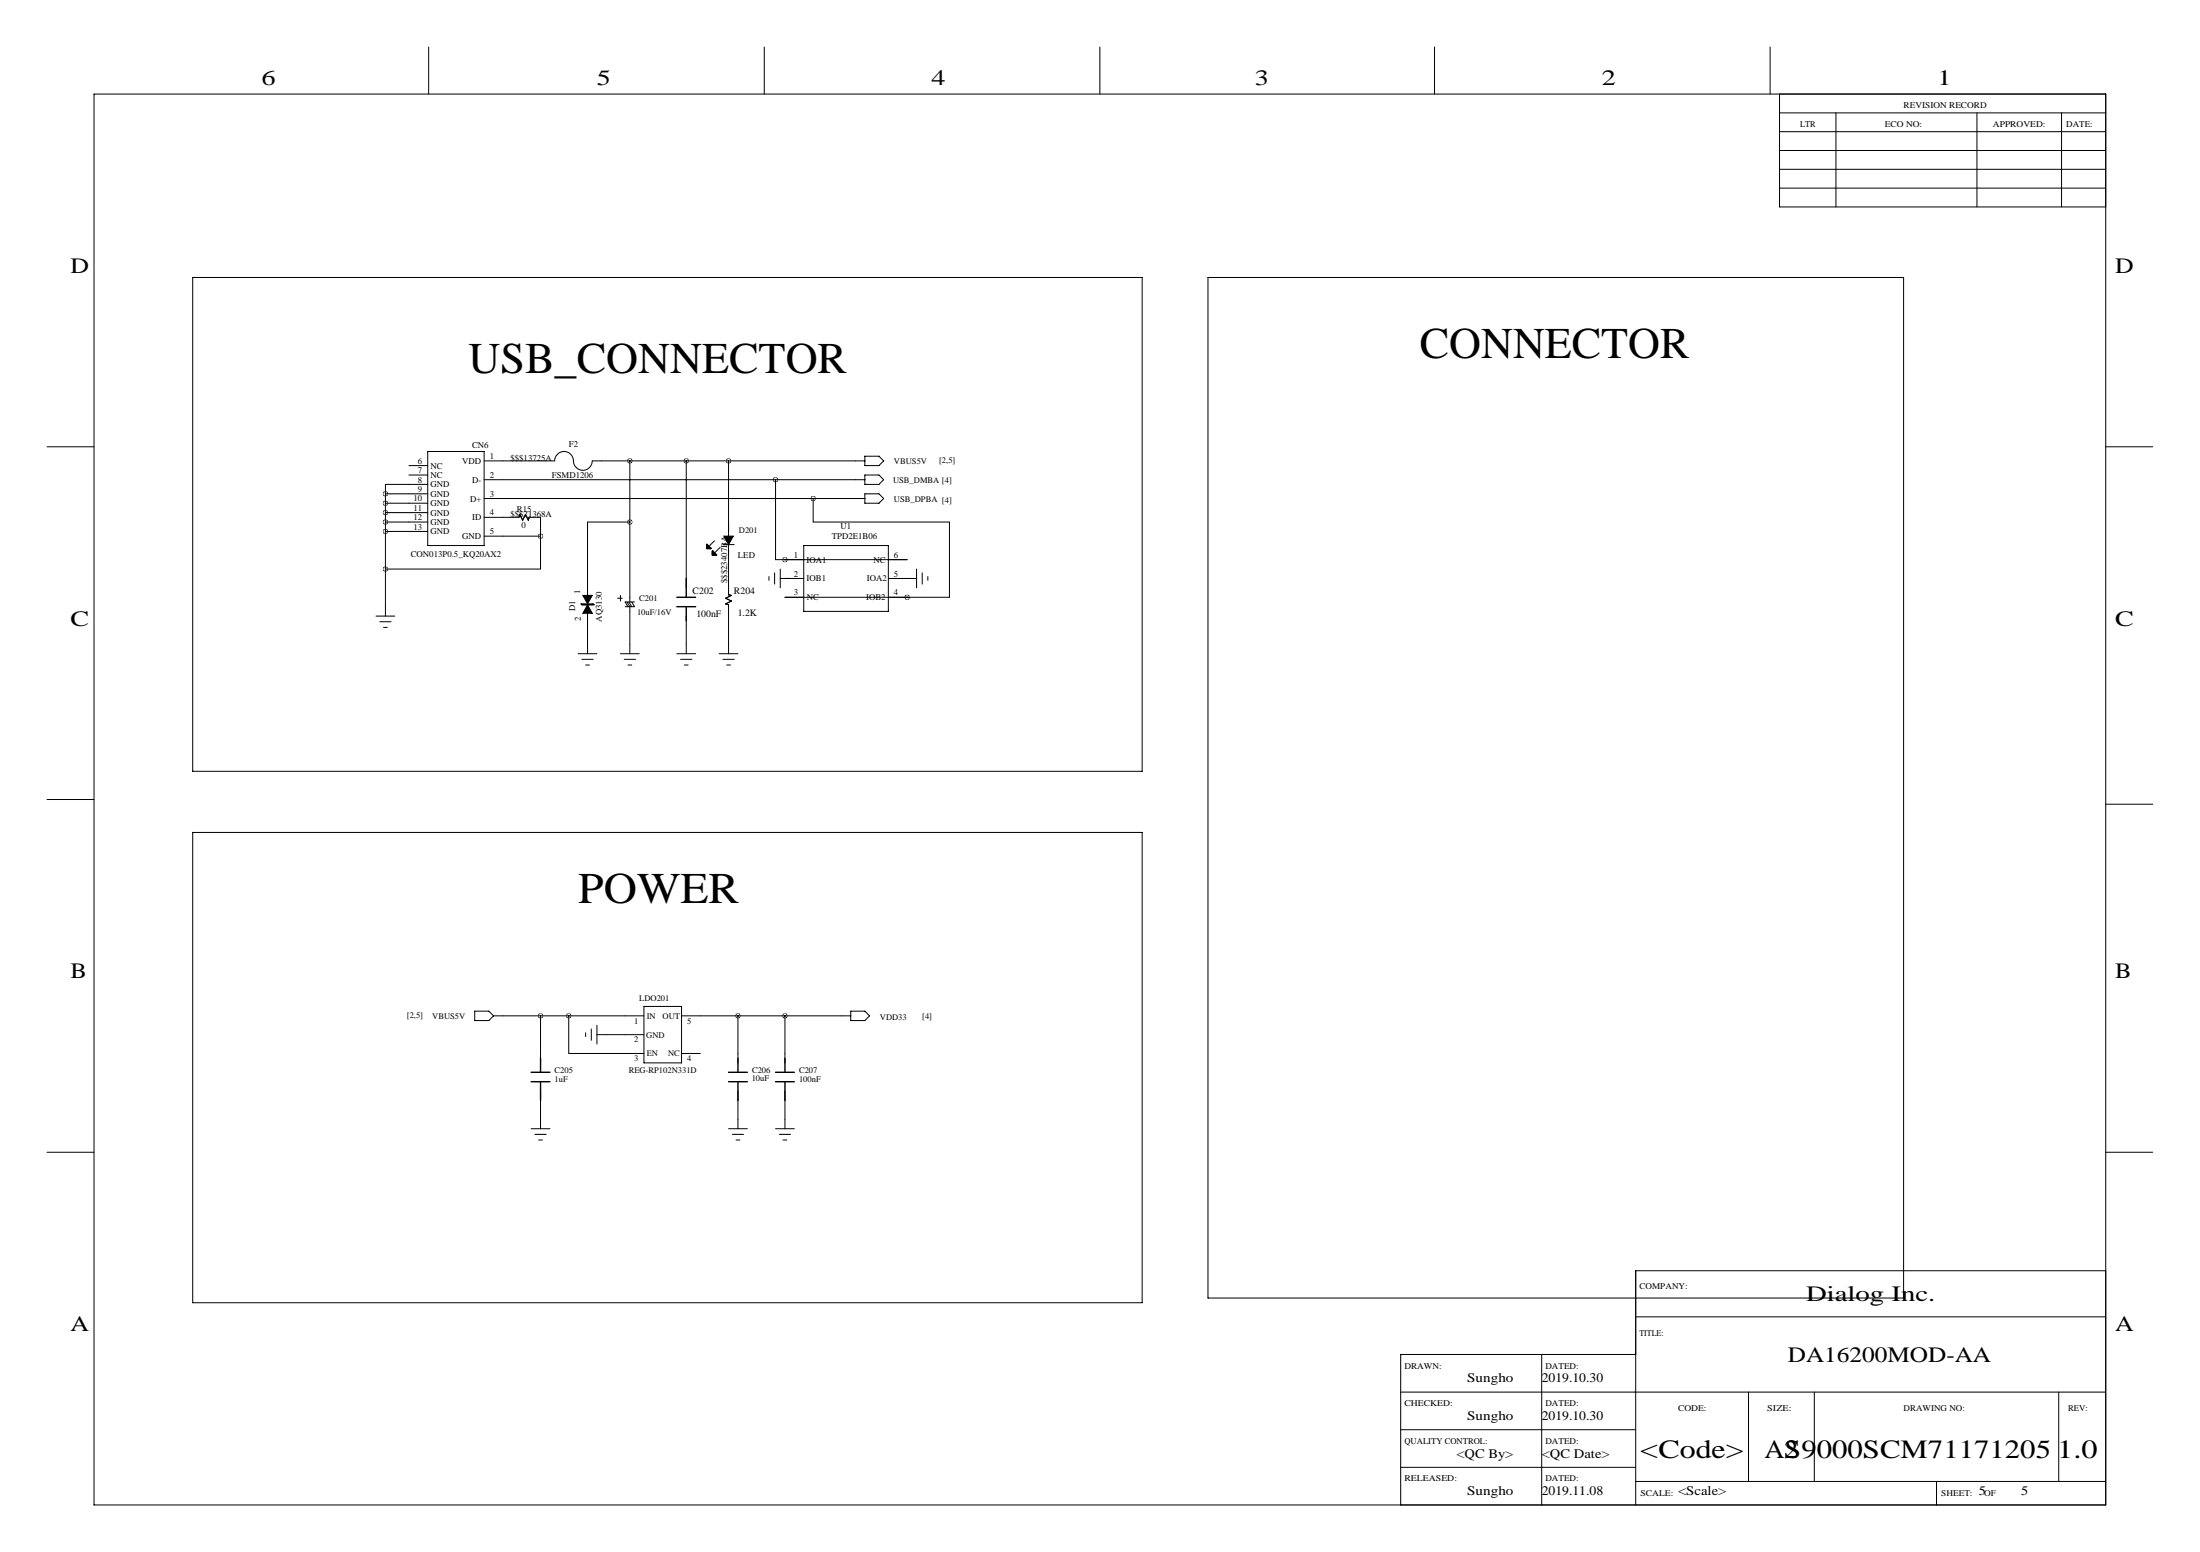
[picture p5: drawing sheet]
<svg xmlns="http://www.w3.org/2000/svg" width="594mm" height="419mm" viewBox="0 0 594 419" stroke-linecap="round" stroke-linejoin="round" font-family="sans-serif">
<g fill="none" stroke="#000" stroke-width=".27">
<path d="M115.8 12.7v12.7M206.5 12.7v12.7M297.2 12.7v12.7M387.6 12.7v12.7M478.3 12.7v12.7M25.4 25.4h543.6v381h-543.6zM480.8 25.4v30.5h88.2M480.8 30.5h88.2M480.8 35.6h88.2M496.1 30.5v25.4M534.2 30.5v25.4M557 30.5v25.4"/>
<path d="M480.8 40.6h88.2M480.8 45.7h88.2M480.8 50.8h88.2M52.1 74.9h256.5v133.4h-256.5zM326.4 74.9h187.9v275.6h-187.9zM12.7 120.6h12.7M104.1 133.3h11.5M104.1 135.9h11.5M104.1 138.4h11.5M104.1 133.3v33.1M110.5 125.7h5.1M110.5 128.3h5.1"/>
<path d="M115.6 130.8h-11.5v2.5M115.6 121.9h15.2v25.4h-15.2zM130.8 124.5h19.1a2.6 2.6 0 0 1 2.9-2.6 2.6 2.6 0 0 1 2.2 3.1 2.54 2.54 0 0 0 2.8 2 2.54 2.54 0 0 0 2.2-2.5h73.7M130.8 129.5h102.9M130.8 134.6h102.9M130.8 139.7h9.4l.3-.8 .7 1.6 .8-1.6 .7 1.6 .3-.8M142.7 139.7h3.3v5.1M170.2 124.5v38.1M185.4 124.5v34.3M196.8 124.5v36.3M209.5 129.5v21.6h2.6M219.7 134.6v6.4h36.8v20.3h-11.4"/>
<path d="M233.7 123.2h3.8l1.3 1.3-1.3 1.2h-3.8zM233.7 128.3h3.8l1.3 1.2-1.3 1.3h-3.8zM233.7 133.3h3.8l1.3 1.3-1.3 1.3h-3.8zM569 120.6h12.7M104.1 141h11.5M104.1 143.5h11.5M130.8 144.8h15.2M146 144.8v8.9h-41.9M170.2 141h-11.5v35.5M191.3 147.6l.2 .2h-.2zM192.8 149.4l.2 .2h-.2zM193 146.1l-1.7 1.7"/>
<path d="M194.6 147.8l-1.8 1.8M195.3 147.1h3.1M207.8 155.7v1M209.3 154.7v3M210.8 156.2h6.4M210.8 153.7v5.1M212.1 151.1h.1M212.1 151.1h33M217.2 147.3h22.8v17.8h-22.8zM240 156.2h7.6M245.1 156.2h.1M247.6 153.7v5.1"/>
<path d="M249.2 154.7v3M250.7 155.7v1M101.6 166.4h5.1M102.6 167.9h3.1M103.6 169.4h1M156.2 176.5h5.1M157 163.1h3.3l.2 .2h-3.3zM157.2 178.1h3.1M158.2 179.6h1.1M166.9 161.5h1.2M167.6 160.8v1.5M167.6 176.5h5.1"/>
<path d="M168.7 178.1h3M169.4 162.6l.8 1.2v12.7M169.7 179.6h1M169.9 162.6l.8 1.2M170.7 162.6l.7 1.2h-2.5M171.4 162.6h-2.5l.8 1.2M182.9 176.5h5.1M183.9 178.1h3M184.9 179.6h1M185.4 166.4v10.1M194.3 176.5h5.1M195.3 178.1h3.1"/>
<path d="M196.3 179.6h1.1M196.8 160.5l.8 .3-1.5 .7 1.5 .8-1.5 .8 .7 .2v13.2M212.1 161.3h33M245.1 161.3h.1M12.7 215.9h12.7M569 217.2h12.7M52.1 224.8h256.5v127h-256.5zM128.3 273h3.8l1.2 1.3-1.2 1.3h-3.8zM133.3 274.3h40.7M146 274.3v12.7M153.7 274.3v10.2h20.3M158.2 278.9v1"/>
<path d="M159.8 277.9v3M161.3 279.4h12.7M161.3 276.9v5M174 271.8h10.1v15.2h-10.1zM184.1 274.3h45.8M199.4 274.3v12.7M212.1 274.3v12.7M229.9 273h3.8l1.2 1.3-1.2 1.3h-3.8zM146 294.6v10.2M184.1 284.5h5.1M199.4 294.6v10.2M212.1 294.6v10.2"/>
<path d="M12.7 311.1h12.7M143.5 304.8h5.1M144.5 306.3h3.1M145.5 307.8h1.1M196.8 304.8h5.1M197.9 306.3h3M198.9 307.8h1M209.5 304.8h5.1M210.6 306.3h3M211.6 307.8h1M569 311.1h12.7M442 355.6h127"/>
<path d="M569 343.2h-127v63.2M378.5 375.9h190.5M416.6 365.8v40.6M442 365.8h-63.5v40.6M472.4 375.9v24.1M490.2 375.9v24.1M556.3 375.9v24.1M378.5 386.1h63.5M378.5 396.2h63.5M442 400h127M523.2 400v6.4"/>
</g>
<g fill="none" stroke="#000" stroke-width=".38">
<path d="M185.4 156.2v5.1M182.9 163.8h5.1M182.9 161.3h5.1M185.4 163.8v3.8M143.5 289.6h5.1M143.5 292.1h5.1M146 285.8v3.8M146 292.1v5.1M196.8 289.6h5.1M196.8 292.1h5.1M199.4 285.8v3.8M199.4 292.1v5.1"/>
<path d="M209.5 289.6h5.1M209.5 292.1h5.1M212.1 285.8v3.8M212.1 292.1v5.1"/>
</g>
<path d="M195.6 144.8h2.5l-1.3 2.3zM158.7 163.3l1.3 2.3h-2.5zM157.5 160.8h2.5l-1.3 2.3z" fill="#000" stroke="#000" stroke-width=".27"/>
<path d="M191 147.6h.4v.3zM191 147.1l1 1h-1zM192.5 148.8l1 1.1h-1zM192.5 149.4h.4v.3z" fill="none" stroke="#000" stroke-width=".51"/>
<path d="M153.6 274.3a.05 .05 0 0 0 .1 0 .05 .05 0 0 0-.1 0zM199.3 274.3a.05 .05 0 0 0 .1 0 .05 .05 0 0 0-.1 0zM146 274.3a.05 .05 0 0 0 .1 0 .05 .05 0 0 0-.1 0zM212 274.3a.05 .05 0 0 0 .1 0 .05 .05 0 0 0-.1 0zM185.4 124.5a.05 .05 0 0 0 .1 0 .05 .05 0 0 0-.1 0zM196.8 124.5a.05 .05 0 0 0 .1 0 .05 .05 0 0 0-.1 0zM170.1 124.5a.05 .05 0 0 0 .1 0 .05 .05 0 0 0-.1 0zM209.5 129.5a.05 .05 0 0 0 .1 0 .05 .05 0 0 0-.1 0zM219.7 134.6a.05 .05 0 0 0 .1 0 .05 .05 0 0 0-.1 0zM170.1 141a.05 .05 0 0 0 .1 0 .05 .05 0 0 0-.1 0zM212 151.1a.05 .05 0 0 0 .1 0 .05 .05 0 0 0-.1 0zM245.1 161.3a.05 .05 0 0 0 .1 0 .05 .05 0 0 0-.1 0zM104.1 133.4a.05 .05 0 0 0 .1 0 .05 .05 0 0 0-.1 0zM104.1 135.9a.05 .05 0 0 0 .1 0 .05 .05 0 0 0-.1 0zM104.1 138.4a.05 .05 0 0 0 .1 0 .05 .05 0 0 0-.1 0zM104.1 141a.05 .05 0 0 0 .1 0 .05 .05 0 0 0-.1 0zM104.1 143.5a.05 .05 0 0 0 .1 0 .05 .05 0 0 0-.1 0zM104.1 153.7a.05 .05 0 0 0 .1 0 .05 .05 0 0 0-.1 0zM146 144.8a.05 .05 0 0 0 .1 0 .05 .05 0 0 0-.1 0z" fill="#000" stroke="#000" stroke-width="1.3"/>
<g font-size="11.9">
<text x="126.6" y="100.8">USB_CONNECTOR</text>
<text x="383.6" y="96.8">CONNECTOR</text>
<text x="156.3" y="243.8">POWER</text>
</g>
<g font-size="7.1">
<text x="443.2" y="393.6">&lt;Code&gt;</text>
<text x="476.7" y="393.6">A2</text>
<text x="482.1" y="393.6">S9000SCM71171205</text>
<text x="555.9" y="393.6">1.0</text>
</g>
<g font-size="5.9">
<text x="70.6" y="22.9">6</text>
<text x="161.3" y="22.9">5</text>
<text x="251.7" y="22.9">4</text>
<text x="339.1" y="22.9">3</text>
<text x="432.8" y="22.9">2</text>
<text x="523.5" y="22.9">1</text>
<text x="19" y="73.7">D</text>
<text x="571.5" y="73.7">D</text>
<text x="19" y="168.9">C</text>
<text x="571.5" y="168.9">C</text>
<text x="19" y="264.2">B</text>
<text x="571.5" y="264.2">B</text>
<text x="488" y="351.3">Dialog Inc.</text>
<text x="19" y="359.4">A</text>
<text x="571.5" y="359.4">A</text>
<text x="483.1" y="367.8">DA16200MOD-AA</text>
</g>
<g font-size="3.6">
<text x="396.4" y="373.3">Sungho</text>
<text x="416.6" y="373.3">2019.10.30</text>
<text x="396.4" y="383.5">Sungho</text>
<text x="416.6" y="383.5">2019.10.30</text>
<text x="393.5" y="393.6">&lt;QC By&gt;</text>
<text x="416.6" y="393.6">&lt;QC Date&gt;</text>
<text x="396.4" y="403.8">Sungho</text>
<text x="416.6" y="403.8">2019.11.08</text>
<text x="453.4" y="403.8">&lt;Scale&gt;</text>
<text x="534.7" y="403.8">5</text>
<text x="546.1" y="403.8">5</text>
</g>
<g font-size="2.6">
<text x="187.1" y="160.4">C202</text>
<text x="198.3" y="160.3">R204</text>
<text x="188.2" y="166.5">100nF</text>
<text x="199.3" y="166.4">1.2K</text>
</g>
<g font-size="2.4">
<text x="514.4" y="29.2">REVISION RECORD</text>
<text x="486.4" y="34.3">LTR</text>
<text x="509.3" y="34.3">ECO NO:</text>
<text x="538.5" y="34.3">APPROVED:</text>
<text x="558.3" y="34.3">DATE:</text>
<text x="112.9" y="125.2">6</text>
<text x="124.9" y="125.3">VDD</text>
<text x="127.6" y="120.9">CN6</text>
<text x="132.3" y="124">1</text>
<text x="137.9" y="124.5">$$$13725A</text>
<text x="153.7" y="120.7">F2</text>
<text x="112.9" y="127.8">7</text>
<text x="112.9" y="130.3">8</text>
<text x="116.3" y="126.5">NC</text>
<text x="116.3" y="129.1">NC</text>
<text x="116.3" y="131.6">GND</text>
<text x="127.6" y="130.3">D-</text>
<text x="132.3" y="129">2</text>
<text x="149.1" y="129.1">FSMD1206</text>
<text x="111.7" y="135.4">10</text>
<text x="111.7" y="137.9">11</text>
<text x="112.9" y="132.8">9</text>
<text x="116.3" y="134.2">GND</text>
<text x="116.3" y="136.7">GND</text>
<text x="127" y="135.4">D+</text>
<text x="132.3" y="134.1">3</text>
<text x="111.7" y="140.5">12</text>
<text x="111.7" y="143">13</text>
<text x="116.3" y="139.2">GND</text>
<text x="116.3" y="141.8">GND</text>
<text x="127.6" y="140.5">ID</text>
<text x="132.3" y="139.2">4</text>
<text x="137.9" y="139.7">$$$21368A</text>
<text x="139.7" y="138.3">R15</text>
<text x="140.9" y="142.5">0</text>
<text x="227.1" y="142.9">U1</text>
<text x="116.3" y="144.3">GND</text>
<text x="124.9" y="145.6">GND</text>
<text x="132.3" y="144.3">5</text>
<text x="224.8" y="145.4">TPD2E1B06</text>
<text x="111" y="150.5">CON013P0.5_KQ20AX2</text>
<text x="199.4" y="150.6">LED</text>
<text x="214.5" y="150.6">1</text>
<text x="214.5" y="155.7">2</text>
<text x="217.9" y="151.9">IOA1</text>
<text x="236" y="151.9">NC</text>
<text x="241.6" y="155.7">5</text>
<text x="241.6" y="150.6">6</text>
<text x="156.7" y="160.3" transform="rotate(-90 156.7 160.3)">1</text>
<text x="196.5" y="157.5" transform="rotate(-90 196.5 157.5)">$$$23407BA</text>
<text x="214.5" y="160.8">3</text>
<text x="217.9" y="157">IOB1</text>
<text x="234.2" y="156.8">IOA2</text>
<text x="241.6" y="160.8">4</text>
<text x="155.4" y="165" transform="rotate(-90 155.4 165)">D1</text>
<text x="157" y="167.8" transform="rotate(-90 157 167.8)">2</text>
<text x="162.7" y="167.9" transform="rotate(-90 162.7 167.9)">AQ3130</text>
<text x="218" y="162.1">NC</text>
<text x="234" y="162.1">IOB2</text>
<text x="443" y="348">COMPANY:</text>
<text x="443" y="360.7">TITLE:</text>
<text x="379.5" y="369.6">DRAWN:</text>
<text x="417.6" y="369.6">DATED:</text>
<text x="379.5" y="379.7">CHECKED:</text>
<text x="417.6" y="379.7">DATED:</text>
<text x="453.4" y="381">CODE:</text>
<text x="477.5" y="381">SIZE:</text>
<text x="514.4" y="381">DRAWING NO:</text>
<text x="558.8" y="381">REV:</text>
<text x="379.5" y="389.9">QUALITY CONTROL:</text>
<text x="417.6" y="389.9">DATED:</text>
<text x="379.5" y="400">RELEASED:</text>
<text x="417.6" y="400">DATED:</text>
<text x="443.2" y="403.9">SCALE:</text>
<text x="524.5" y="403.9">SHEET:</text>
<text x="536.1" y="403.9">OF</text>
</g>
<g font-size="2.3">
<text x="241.6" y="125.2">VBUS5V</text>
<text x="253.7" y="125">[2,5]</text>
<text x="241.3" y="130.3">USB_DMBA [4]</text>
<text x="241.6" y="135.6">USB_DPBA [4]</text>
<text x="199.6" y="144.1">D201</text>
<text x="172.1" y="166.2">10uF/16V</text>
<text x="172.7" y="162.3">C201</text>
<text x="109.9" y="274.9">[2,5]</text>
<text x="116.8" y="275.1">VBUS5V</text>
<text x="172.7" y="270.4">LDO201</text>
<text x="174.8" y="275.1">IN</text>
<text x="179" y="275.1">OUT</text>
<text x="237.7" y="275.3">VDD33</text>
<text x="249.2" y="275.1">[4]</text>
<text x="171.3" y="276.4">1</text>
<text x="171.3" y="281.5">2</text>
<text x="174.6" y="280.2">GND</text>
<text x="185.7" y="276.4">5</text>
<text x="171.3" y="286.6">3</text>
<text x="174.8" y="285.3">EN</text>
<text x="180.5" y="285.3">NC</text>
<text x="185.7" y="286.6">4</text>
<text x="149.9" y="289.8">C205</text>
<text x="149.9" y="292.1">1uF</text>
<text x="169.9" y="289.9">REG-RP102N331D</text>
<text x="203.1" y="292">10uF</text>
<text x="203.2" y="289.8">C206</text>
<text x="215.9" y="289.8">C207</text>
<text x="215.9" y="292.1">100nF</text>
</g>
</svg>
